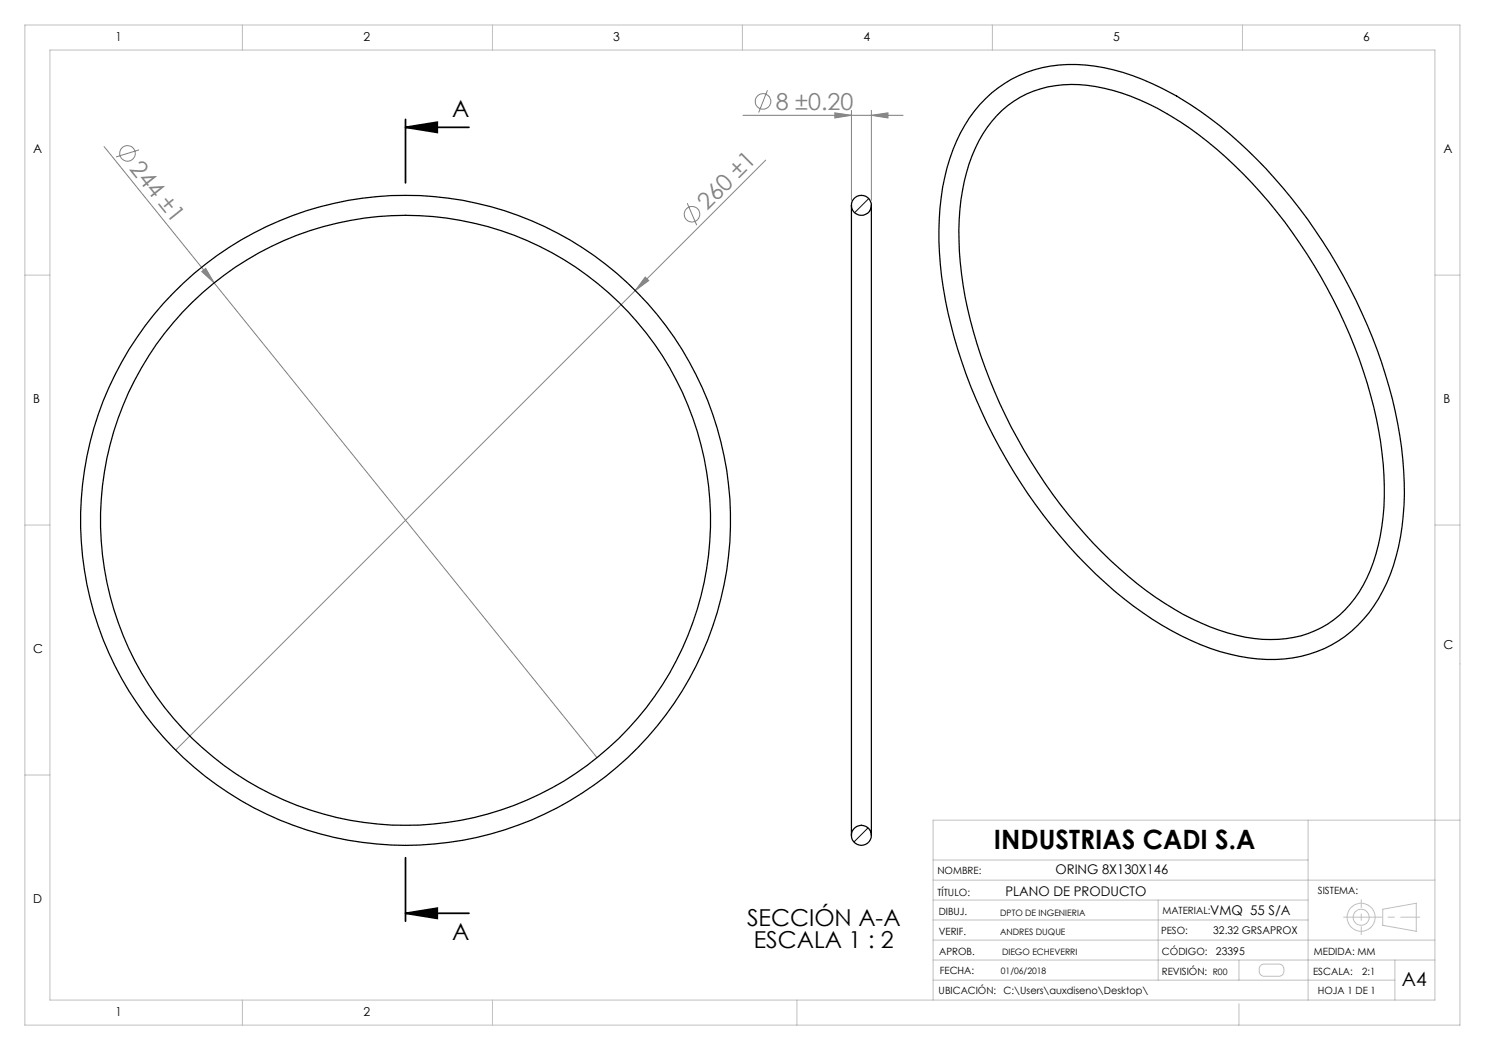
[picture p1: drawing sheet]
<svg xmlns="http://www.w3.org/2000/svg" width="297mm" height="210mm" viewBox="0 0 297 210" stroke-linecap="round" stroke-linejoin="round" font-family="sans-serif">
<g fill="none" stroke="#c0c0c0" stroke-width=".2">
<path d="M5 5h287v200h-287zM10 10h277v190h-277zM48.5 5v5M98.5 5v5M148.5 5v5M198.5 5v5M248.5 5v5M5 55h5M287 55h5M5 105h5M287 105h5M5 155h5"/>
<path d="M186.6 176h100.4M186.6 172h75M261.6 164v36M292 164h-105.4v36M159.4 184h.1M186.6 180h75M186.6 184h75M186.6 188h100.4M186.6 196h92.4M186.6 192h100.4M231.6 180v16M247.8 192v4"/>
<path d="M252.2 193.1l.5-.3h3.1a1.02 1.02 0 0 1 1 1v.5a1.02 1.02 0 0 1-1 1h-3.1a1.05 1.05 0 0 1-.9-1l.1-.9zM276.5 181.8l6.7-1.2v5.7l-6.7-1.2zM279 192v8M48.5 200v5M98.5 200v5M159.4 200v5M247.8 200.8v4.2"/>
<circle cx="272.2" cy="183.4" r="1.6"/>
<circle cx="272.2" cy="183.4" r="2.8"/>
</g>
<path d="M268.7 183.4h15.3" fill="none" stroke="#c0c0c0" stroke-width=".2" stroke-dasharray="15.2 1.3 1.3 1.3" stroke-dashoffset="7.6"/>
<path d="M272.2 179.9v7" fill="none" stroke="#c0c0c0" stroke-width=".2" stroke-dasharray="15.2 1.3 1.3 1.3" stroke-dashoffset="13.6"/>
<g fill="none" stroke="#808080" stroke-width=".2">
<path d="M153.5 18.1l-1.8 4.4M20.8 29.3l98.6 122.2M27.8 30l-4.6 1.4M148.6 23.1h32M153.1 32l-118 118M167 22.6l3.3 .5-3.3 .5zM170.3 22.1v18M174.3 23.1l3.3-.5v1zM174.3 22.1v18M40.4 54.3l.7-.6 1.7 2.9zM129 55.4l.8 .7-2.7 2zM137.4 40.6l1.9 4.4"/>
<circle cx="25.5" cy="30.7" r="1.55"/>
<circle cx="152.6" cy="20.3" r="1.56"/>
<circle cx="138.4" cy="42.9" r="1.55"/>
</g>
<path d="M81.1 25.5l6.4-1.1v2.1zM81.1 25.5h12.7M81.1 23.9v12.7M81.1 171.5v12.7M81.1 182.7l6.4-1.1v2.1zM81.1 182.7h12.7" fill="none" stroke="#000" stroke-width=".35"/>
<path d="M81.1 25.5l6.4-1.1v2.1zM81.1 182.7l6.4-1.1v2.1z" fill="#000"/>
<g fill="#808080">
<path d="M40.4 54.3l.7-.6 1.7 2.9z"/>
<path d="M129 55.4l.8 .7-2.7 2z"/>
<path d="M167 22.6l3.3 .5-3.3 .5zM174.3 23.1l3.3-.5v1z"/>
</g>
<g fill="none" stroke="#000" stroke-width=".25">
<path d="M197.1 19.7a24.9 24.9 0 0 1 21.8-6.5 52.4 52.4 0 0 1 23.1 10.5 103.7 103.7 0 0 1 33.4 46.2 81.9 81.9 0 0 1 5.4 31.1 39.9 39.9 0 0 1-6.1 20.2 24.1 24.1 0 0 1-23.1 10.6 48.1 48.1 0 0 1-23-9.3 97.4 97.4 0 0 1-28.7-33 94.9 94.9 0 0 1-12-39 48.8 48.8 0 0 1 3.4-22.3 26.5 26.5 0 0 1 5.8-8.5zM199.4 23.1a21.2 21.2 0 0 1 19.7-5.8 50 50 0 0 1 22.5 11.1 101.5 101.5 0 0 1 30.3 43.4 76.6 76.6 0 0 1 4.9 29.6 35.1 35.1 0 0 1-5.8 18.3 20.4 20.4 0 0 1-18.6 8.2 42.2 42.2 0 0 1-19.4-7.2 90.4 90.4 0 0 1-28.2-30.7 94.5 94.5 0 0 1-12.7-37.5 47.3 47.3 0 0 1 2.3-21.4 24.5 24.5 0 0 1 5-8zM170.3 41.1v126M174.3 41.1v126"/>
<circle cx="172.3" cy="41.1" r="2"/>
<circle cx="81.1" cy="104.1" r="65"/>
<circle cx="81.1" cy="104.1" r="61"/>
<circle cx="172.3" cy="167.1" r="2.01"/>
</g>
<path d="M173.7 39.7l-2.8 2.8M173.6 165.6l-2.8 2.8" fill="none" stroke="#000" stroke-width=".2"/>
<text font-size="5.3" x="198.8" y="169.8">INDUSTRIAS CADI S.A</text>
<g font-size="4.7">
<text x="90.4" y="23.4">A</text>
<text x="149.4" y="185.2">SECCIÓN A-A</text>
<text x="90.4" y="188">A</text>
<text x="150.8" y="189.7">ESCALA 1 : 2</text>
</g>
<g font-size="4.7" fill="#808080">
<text x="155.2" y="22">8 ±0.20</text>
<text x="25.8" y="33.7" transform="rotate(51 25.8 33.7)">244 ±1</text>
<text x="141.4" y="42.2" transform="rotate(-45 141.4 42.2)">260 ±1</text>
</g>
<text font-size="3.9" x="280.4" y="197.2">A4</text>
<g font-size="2.7">
<text x="201.1" y="179.2">PLANO DE PRODUCTO</text>
<text x="211.1" y="174.7">ORING 8X130X146</text>
<text x="242" y="183">VMQ 55 S/A</text>
</g>
<g font-size="2.5">
<text x="23.1" y="8.2">1</text>
<text x="72.7" y="8.2">2</text>
<text x="122.7" y="8.2">3</text>
<text x="172.7" y="8.2">4</text>
<text x="222.7" y="8.2">5</text>
<text x="272.7" y="8.2">6</text>
<text x="6.7" y="30.7">A</text>
<text x="288.7" y="30.7">A</text>
<text x="6.7" y="80.7">B</text>
<text x="288.7" y="80.7">B</text>
<text x="6.7" y="130.7">C</text>
<text x="288.7" y="129.7">C</text>
<text x="6.7" y="180.7">D</text>
<text x="23.1" y="203.2">1</text>
<text x="72.7" y="203.2">2</text>
</g>
<g font-size="2.1">
<text x="242.6" y="186.8">32.32 GRSAPROX</text>
<text x="243.2" y="190.9">23395</text>
</g>
<g font-size="2">
<text x="187.5" y="179.2">TÍTULO:</text>
<text x="187.5" y="174.7">NOMBRE:</text>
<text x="263.6" y="178.7">SISTEMA:</text>
<text x="187.8" y="183.1">DIBUJ.</text>
<text x="232.5" y="182.8">MATERIAL:</text>
<text x="187.8" y="186.9">VERIF.</text>
<text x="187.8" y="191">APROB.</text>
<text x="232.2" y="186.8">PESO:</text>
<text x="232.4" y="190.9">CÓDIGO:</text>
<text x="262.8" y="190.9">MEDIDA: MM</text>
<text x="188" y="194.8">FECHA:</text>
<text x="232.4" y="194.9">REVISIÓN:</text>
<text x="262.6" y="194.9">ESCALA:</text>
<text x="272.4" y="194.9">2:1</text>
<text x="187.7" y="198.8">UBICACIÓN:</text>
<text x="200.7" y="198.8">C:\Users\auxdiseno\Desktop\</text>
<text x="263.6" y="198.8">HOJA 1 DE 1</text>
</g>
<g font-size="1.8">
<text x="200" y="183.1">DPTO DE INGENIERIA</text>
<text x="200" y="186.9">ANDRES DUQUE</text>
<text x="200.4" y="191.1">DIEGO ECHEVERRI</text>
<text x="200.2" y="194.8">01/06/2018</text>
<text x="242.5" y="195">R00</text>
</g>
</svg>
